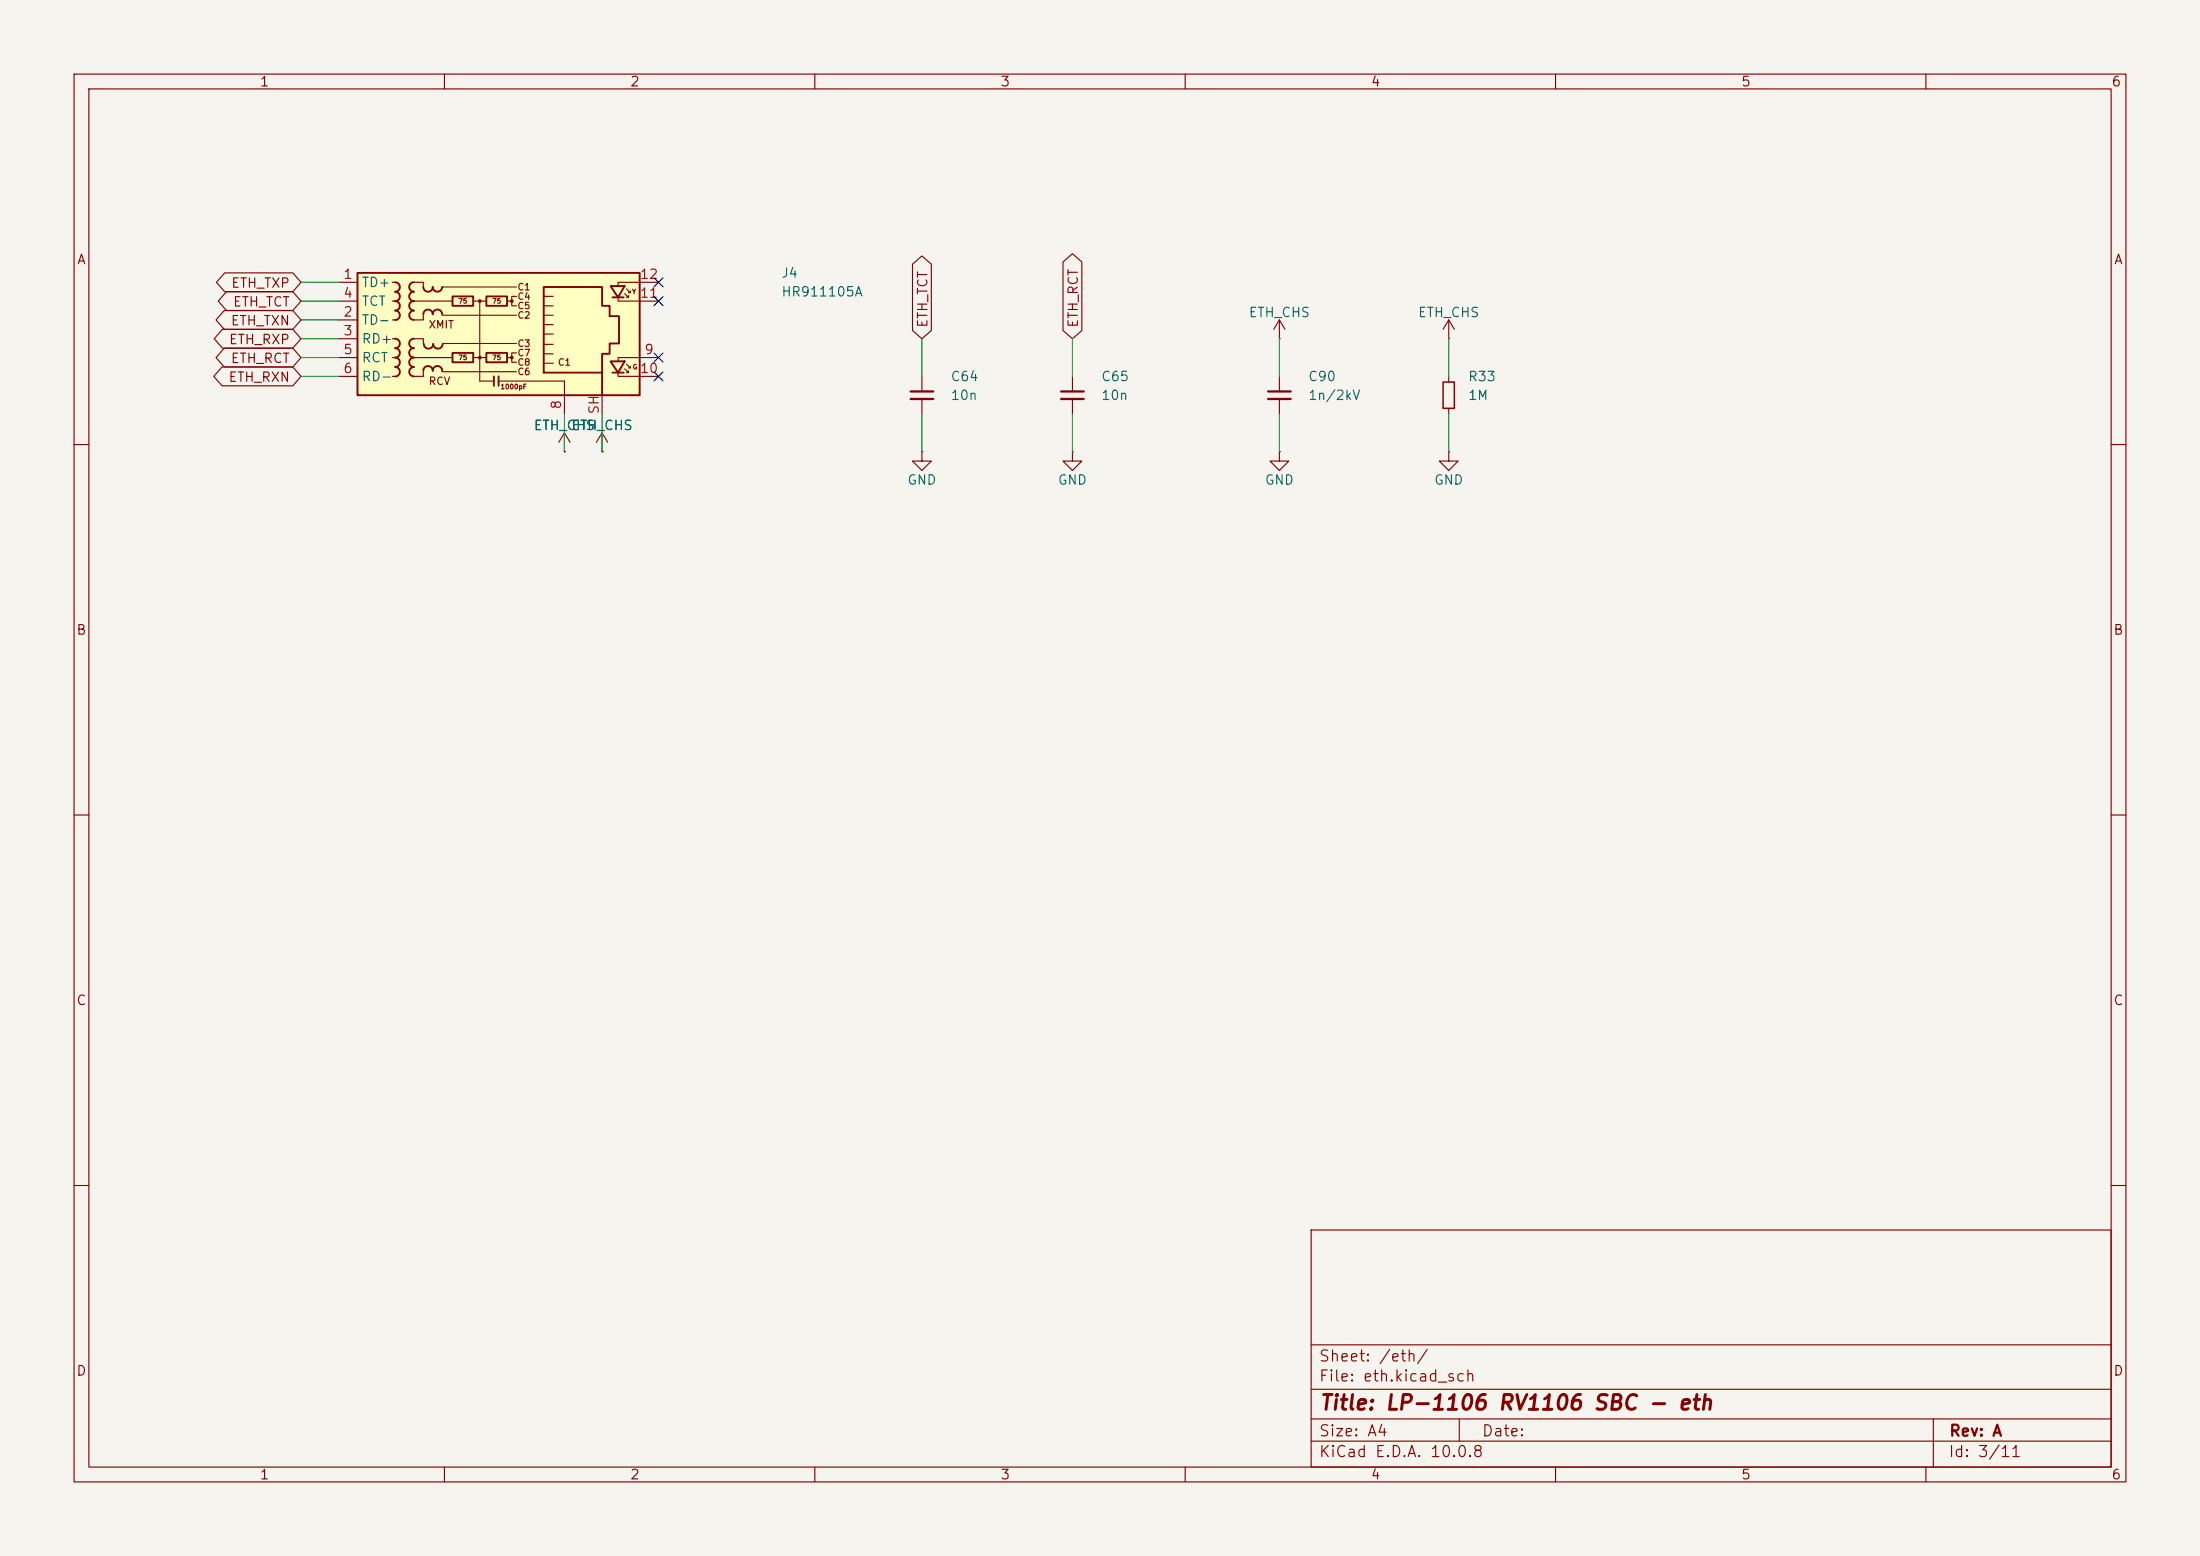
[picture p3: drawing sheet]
<svg xmlns="http://www.w3.org/2000/svg" width="297mm" height="210mm" viewBox="0 0 297 210" stroke-linecap="round" stroke-linejoin="round" font-family="sans-serif">
<path d="M0 0h297v210h-297z" fill="#f5f4ef" stroke="#f5f4ef" stroke-width=".14"/>
<g fill="none" stroke="#840000" stroke-width=".15">
<path d="M10 10h277v190h-277zM12 12h273v186h-273zM60 10v2M110 10v2M160 10v2M210 10v2M260 10v2M76.2 58.4l-.8 1.3M76.2 58.4l.8 1.3M76.2 58.4v2.6M81.3 58.4l-.8 1.3M81.3 58.4l.7 1.3"/>
<path d="M81.3 58.4v2.6M124.5 50.8v2M124.5 53.8v2.1M144.8 50.8v2M144.8 53.8v2.1M172.7 45.7h.1M172.7 43.2l-.7 1.3M172.7 43.2l.8 1.3M172.7 43.2v2.5M172.7 50.8v2M172.7 53.8v2.1M195.6 45.7h.1"/>
<path d="M195.6 43.2l-.8 1.3M195.6 43.2l.7 1.3M195.6 43.2v2.5M195.6 50.8v.8M195.6 55.1v.8M10 60h2M76.2 61h.1M81.3 61h.1M124.5 61v1.2h1.2l-1.2 1.3-1.3-1.3h1.3M124.5 61h.1M144.8 61v1.2h1.2l-1.2 1.3-1.3-1.3h1.3M144.8 61h.1"/>
<path d="M172.7 61v1.2h1.3l-1.3 1.3-1.3-1.3h1.3M172.7 61h.1M195.6 61v1.2h1.2l-1.2 1.3-1.3-1.3h1.3M195.6 61h.1M285 60h2M10 110h2M285 110h2M10 160h2M177 166h108v32h-108zM285 160h2M60 198v2M110 198v2"/>
<path d="M160 198v2M177 194.5h108M177 191.5h108M177 187.5h108M177 181.5h108M197 191.5v3M210 198v2M260 198v2M261 191.5v6.5"/>
</g>
<path d="M122.9 52.8h3.1M122.9 53.8h3.1M143.3 52.8h3M143.3 53.8h3M171.2 52.8h3M171.2 53.8h3" fill="none" stroke="#840000" stroke-width=".3"/>
<path d="M194.8 51.6h1.5v3.5h-1.5z" fill="none" stroke="#840000" stroke-width=".2"/>
<path d="M48.3 36.8h38.1v16.5h-38.1z" fill="#ffffc2"/>
<circle cx="64.8" cy="40.6" r=".25" fill="#840000"/>
<path d="M64.8 40.6v10.8" fill="none" stroke="#840000" stroke-width=".15"/>
<circle cx="64.8" cy="48.3" r=".25" fill="#840000"/>
<path d="M66.7 50.8v1.3M67.3 50.8v1.3" fill="none" stroke="#840000" stroke-width=".25"/>
<path d="M68.6 40.6h.5" fill="none" stroke="#840000" stroke-width=".15"/>
<circle cx="69.1" cy="40.6" r=".25" fill="#840000"/>
<path d="M68.6 48.3h.5" fill="none" stroke="#840000" stroke-width=".15"/>
<circle cx="69.1" cy="48.3" r=".25" fill="#840000"/>
<g fill="none" stroke="#840000" stroke-width=".15">
<path d="M30.3 36.8h9.2l1.1 1.3-1.1 1.3h-9.2l-1.1-1.3zM30.6 39.4h8.9l1.1 1.2-1.1 1.3h-8.9l-1.1-1.3zM45.7 38.1h2.6M53 38.1h.3M55.9 38.1h1.2v.6M59.7 38.7h10M84.3 39.6l.5 .5h-.2M84.6 39l.5 .5h-.3M84.8 39.9v.2M85.1 39.2v.3M88.9 38.1h-5.5v.5M123.2 35.7l1.3-1.2 1.2 1.2v8.9l-1.2 1.1-1.3-1.1z"/>
<path d="M143.5 35.4l1.3-1.2 1.3 1.2v9.2l-1.3 1.1-1.3-1.1zM30 49.5h9.5l1.1 1.3-1.1 1.3h-9.5l-1.1-1.3zM30 44.4h9.5l1.1 1.3-1.1 1.3h-9.5l-1.1-1.3zM30.3 41.9h9.2l1.1 1.3-1.1 1.3h-9.2l-1.1-1.3zM30.3 47h9.2l1.1 1.3-1.1 1.2h-9.2l-1.1-1.2zM45.7 40.6h2.6M45.7 43.2h2.6M45.7 45.7h2.6M45.7 48.3h2.6M45.7 50.8h2.6M53 40.6h.3M53 43.2h.3"/>
<path d="M53 45.7h.3M53 48.3h.3M53 50.8h.3M55.9 45.7h1.2v.7M55.9 40.6h5.2M55.9 48.3h5.1M57.1 42.5v.7h-1.2M57.1 50.2v.6h-1.2M59.7 42.5h10M59.7 50.2h10M59.8 46.4h9.9M63.9 40.6h1.8"/>
<path d="M63.9 48.3h1.8M64.8 51.4h1.9M67.3 51.4h8.9v4.5M69.7 40h-.6v1.3h.6M69.7 47.6h-.6v1.3h.6M73.4 42.5h1.3M73.4 43.8h1.3M73.4 45.1h1.3M73.4 46.5h1.3M73.4 47.8h1.3M73.4 40h1.3M73.4 41.3h1.3"/>
<path d="M73.4 49h1.3M81.3 53.3v2.6M83.4 40.1v.5h5.5M83.4 50.3v.5h5.5M84.3 49.8l.5 .5h-.2M84.6 49.1l.5 .6h-.3M84.8 50v.3M85.1 49.4v.3M88.9 48.3h-5.5v.5M76.2 61h.1M81.3 61h.1"/>
</g>
<g fill="none" stroke="#840000" stroke-width=".25">
<path d="M48.3 36.8h38.1v16.5h-38.1zM53.3 38.1a.64 .64 0 0 1 .7 .6 .64 .64 0 0 1-.7 .7 .64 .64 0 0 1 .7 .6 .64 .64 0 0 1-.7 .6 .64 .64 0 0 1 .7 .7 .64 .64 0 0 1-.7 .6 .64 .64 0 0 1 .7 .7 .64 .64 0 0 1-.7 .6M55.9 38.1a.64 .64 0 0 0-.7 .6 .64 .64 0 0 0 .7 .7M55.9 39.4a.64 .64 0 0 0-.7 .6 .64 .64 0 0 0 .7 .6 .64 .64 0 0 0-.7 .7 .64 .64 0 0 0 .7 .6 .64 .64 0 0 0-.6 .6 .64 .64 0 0 0 .6 .7M59.7 38.7a.64 .64 0 0 1-.6 .7 .64 .64 0 0 1-.7-.7 .64 .64 0 0 1-.6 .7 .64 .64 0 0 1-.7-.7M73.4 38.7h7.9v2.6h1v1.4h1.3v3.7h-1.3v1.4h-1v2.5h-7.9zM82.4 38.6h1.9l-.9 1.5zM53.3 45.7a.64 .64 0 0 1 .7 .7 .64 .64 0 0 1-.7 .6M53.3 47a.64 .64 0 0 1 .7 .6 .64 .64 0 0 1-.7 .7 .64 .64 0 0 1 .7 .6 .64 .64 0 0 1-.7 .6 .64 .64 0 0 1 .7 .7 .64 .64 0 0 1-.7 .6M55.9 45.7a.64 .64 0 0 0-.7 .7 .64 .64 0 0 0 .7 .6 .64 .64 0 0 0-.7 .6 .64 .64 0 0 0 .7 .7 .64 .64 0 0 0-.7 .6 .64 .64 0 0 0 .7 .6 .64 .64 0 0 0-.6 .7 .64 .64 0 0 0 .6 .6M57.1 50a.64 .64 0 0 1 .7-.6 .64 .64 0 0 1 .6 .6M58.4 50a.64 .64 0 0 1 .7-.6 .64 .64 0 0 1 .6 .6"/>
<path d="M59.7 42.4a.64 .64 0 0 0-.6-.6 .64 .64 0 0 0-.7 .6 .64 .64 0 0 0-.6-.6 .64 .64 0 0 0-.7 .6M59.8 46.4a.64 .64 0 0 1-.7 .7 .64 .64 0 0 1-.6-.7 .64 .64 0 0 1-.7 .7 .64 .64 0 0 1-.6-.7M61.1 40h2.8v1.3h-2.8zM61.1 47.6h2.8v1.3h-2.8zM65.7 40h2.8v1.3h-2.8zM65.7 47.6h2.8v1.3h-2.8zM81.3 50.3v3M82.4 48.8h1.9l-.9 1.5zM82.7 40.1h1.5M82.7 50.3h1.5"/>
</g>
<g fill="none" stroke="#009600" stroke-width=".15">
<path d="M40.6 38.1h5.1M40.6 50.8h5.1M40.6 48.3h5.1M40.6 40.6h5.1M40.6 45.7h5.1M40.6 43.2h5.1M76.2 55.9v5.1M81.3 55.9v5.1M124.5 45.7v5.1M124.5 55.9v5.1M144.8 45.7v5.1M144.8 55.9v5.1"/>
<path d="M172.7 45.7v5.1M172.7 55.9v5.1M195.6 45.7v5.1M195.6 55.9v5.1"/>
</g>
<path d="M88.3 37.5l1.2 1.2M89.5 37.5l-1.2 1.2M88.3 40l1.2 1.2M88.3 50.2l1.2 1.2M88.3 47.7l1.2 1.2M89.5 40l-1.2 1.2M89.5 50.2l-1.2 1.2M89.5 47.7l-1.2 1.2" fill="none" stroke="#000084" stroke-width=".15"/>
<text font-size="2" fill="#840000" x="178" y="190.8">Title: LP-1106 RV1106 SBC - eth</text>
<g font-size="1.5" fill="#840000">
<text x="178" y="184.1">Sheet: /eth/</text>
<text x="178" y="186.8">File: eth.kicad_sch</text>
<text x="178" y="197">KiCad E.D.A. 10.0.8</text>
<text x="178" y="194.2">Size: A4</text>
<text x="200" y="194.2">Date:</text>
<text x="263" y="197">Id: 3/11</text>
<text x="263" y="194.2">Rev: A</text>
</g>
<g font-size="1.3" fill="#840000">
<text x="35" y="12">1</text>
<text x="85" y="12">2</text>
<text x="135" y="12">3</text>
<text x="185" y="12">4</text>
<text x="235" y="12">5</text>
<text x="285" y="12">6</text>
<text x="10.3" y="36">A</text>
<text x="285.3" y="36">A</text>
<text x="31.1" y="39.2">ETH_TXP</text>
<text x="31.4" y="41.7">ETH_TCT</text>
<text x="30.8" y="46.8">ETH_RXP</text>
<text x="31.1" y="44.2">ETH_TXN</text>
<text x="125.5" y="44.3" transform="rotate(-90 125.5 44.3)">ETH_TCT</text>
<text x="145.8" y="44.3" transform="rotate(-90 145.8 44.3)">ETH_RCT</text>
<text x="30.8" y="51.9">ETH_RXN</text>
<text x="31.1" y="49.3">ETH_RCT</text>
<text x="10.2" y="86">B</text>
<text x="285.2" y="86">B</text>
<text x="10.2" y="136">C</text>
<text x="285.2" y="136">C</text>
<text x="10.2" y="186">D</text>
<text x="285.2" y="186">D</text>
<text x="35" y="200">1</text>
<text x="85" y="200">2</text>
<text x="135" y="200">3</text>
<text x="185" y="200">4</text>
<text x="235" y="200">5</text>
<text x="285" y="200">6</text>
</g>
<g font-size="1.3" fill="#a90000">
<text x="46.3" y="38">1</text>
<text x="46.3" y="40.5">4</text>
<text x="86.3" y="40.5">11</text>
<text x="86.3" y="38">12</text>
<text x="46.3" y="43">2</text>
<text x="46.3" y="45.6">3</text>
<text x="46.3" y="48.1">5</text>
<text x="46.3" y="50.7">6</text>
<text x="86.3" y="50.7">10</text>
<text x="86.9" y="48.1">9</text>
<text x="76.1" y="55.3" transform="rotate(-90 76.1 55.3)">8</text>
<text x="81.1" y="56" transform="rotate(-90 81.1 56)">SH</text>
</g>
<g font-size="1.3" fill="#006464">
<text x="48.7" y="39.1">TD+</text>
<text x="48.7" y="41.6">TCT</text>
<text x="105.4" y="37.8">J4</text>
<text x="105.4" y="40.3">HR911105A</text>
<text x="48.7" y="44.1">TD-</text>
<text x="48.7" y="46.7">RD+</text>
<text x="168.5" y="43.1">ETH_CHS</text>
<text x="191.3" y="43.1">ETH_CHS</text>
<text x="48.7" y="49.2">RCT</text>
<text x="48.7" y="51.8">RD-</text>
<text x="128.3" y="51.8">C64</text>
<text x="148.6" y="51.8">C65</text>
<text x="176.5" y="51.8">C90</text>
<text x="198.1" y="51.8">R33</text>
<text x="72" y="58.4">ETH_CHS</text>
<text x="77" y="58.4">ETH_CHS</text>
<text x="128.3" y="54.3">10n</text>
<text x="148.6" y="54.3">10n</text>
<text x="176.5" y="54.3">1n/2kV</text>
<text x="198.1" y="54.3">1M</text>
<text x="122.4" y="65.7">GND</text>
<text x="142.7" y="65.7">GND</text>
<text x="170.7" y="65.7">GND</text>
<text x="193.5" y="65.7">GND</text>
</g>
<g font-size="1" fill="#840000">
<text x="57.8" y="44.6">XMIT</text>
<text x="57.8" y="52.2">RCV</text>
</g>
<g font-size=".9" fill="#840000">
<text x="69.8" y="39.4">C1</text>
<text x="69.8" y="40.7">C4</text>
<text x="69.8" y="41.9">C5</text>
<text x="69.8" y="43.2">C2</text>
<text x="69.8" y="47">C3</text>
<text x="69.8" y="48.3">C7</text>
<text x="69.8" y="49.6">C8</text>
<text x="69.8" y="50.8">C6</text>
<text x="75.2" y="49.6">C1</text>
</g>
<g font-size=".6" fill="#840000">
<text x="61.8" y="41.1">75</text>
<text x="66.4" y="41.1">75</text>
<text x="85.3" y="39.8">Y</text>
<text x="61.8" y="48.7">75</text>
<text x="66.4" y="48.7">75</text>
<text x="67.5" y="52.7">1000pF</text>
<text x="85.3" y="50">G</text>
</g>
</svg>
